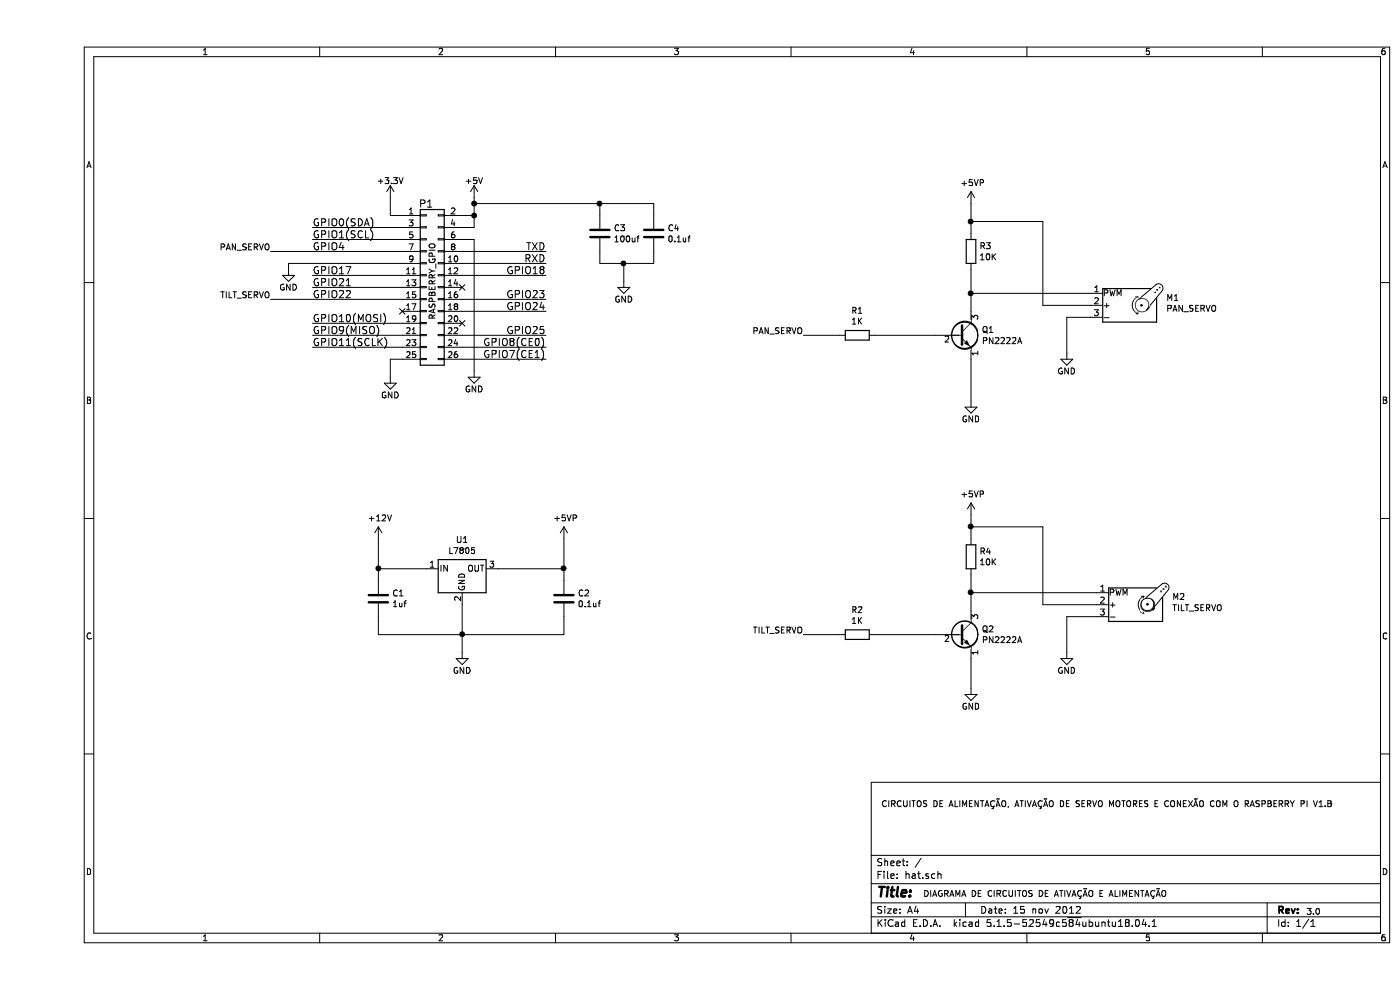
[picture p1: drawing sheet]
EESchema Schematic File Version 4
EELAYER 30 0
EELAYER END
$Descr A4 11693 8268
encoding utf-8
Sheet 1 1
Title ""
Date "15 nov 2012"
Rev ""
Comp ""
Comment1 ""
Comment2 ""
Comment3 ""
Comment4 ""
$EndDescr
$Comp
L Connector_Generic:Conn_02x13_Odd_Even P1
U 1 1
P 3250 2400
F 0 "P1" H 3250 3100 60  0000 C CNN
F 1 "RASPBERRY_GPIO" V 3300 2450 50  0000 C CNN
F 2 "Connector_PinHeader_2.54mm:PinHeader_2x13_P2.54mm_Vertical" H 3050 1700 30  0001 C CNN
F 3 "" H 3250 2400 60  0001 C CNN
	1    3250 2400
	1    0    0    -1  
$EndComp
$Comp
L power:+3V3 #PWR01
U 1 1
P 2950 1650
F 0 "#PWR01" H 2950 1500 50  0001 C CNN
F 1 "+3.3V" H 2950 1790 50  0000 C CNN
F 2 "" H 2950 1650 50  0000 C CNN
F 3 "" H 2950 1650 50  0000 C CNN
	1    2950 1650
	1    0    0    -1  
$EndComp
Wire Wire Line
	2950 1650 2950 1800
Wire Wire Line
	2950 1800 3050 1800
$Comp
L power:+5V #PWR02
U 1 1
P 3650 1650
F 0 "#PWR02" H 3650 1500 50  0001 C CNN
F 1 "+5V" H 3650 1790 50  0000 C CNN
F 2 "" H 3650 1650 50  0000 C CNN
F 3 "" H 3650 1650 50  0000 C CNN
	1    3650 1650
	1    0    0    -1  
$EndComp
Wire Wire Line
	3650 1650 3650 1700
Wire Wire Line
	3650 1800 3550 1800
Wire Wire Line
	3050 1900 2300 1900
Wire Wire Line
	3050 2000 2300 2000
Text Label 2300 1900 0    60   ~ 0
GPIO0(SDA)
Text Label 2300 2000 0    60   ~ 0
GPIO1(SCL)
Text Label 2300 2100 0    60   ~ 0
GPIO4
Wire Wire Line
	3050 2300 2300 2300
Wire Wire Line
	3050 2400 2300 2400
Text Label 2300 2300 0    60   ~ 0
GPIO17
Text Label 2300 2400 0    60   ~ 0
GPIO21
Text Label 2300 2500 0    60   ~ 0
GPIO22
NoConn ~ 3050 2600
Wire Wire Line
	3050 2700 2300 2700
Wire Wire Line
	3050 2800 2300 2800
Wire Wire Line
	3050 2900 2300 2900
Text Label 2300 2700 0    60   ~ 0
GPIO10(MOSI)
Text Label 2300 2800 0    60   ~ 0
GPIO9(MISO)
Text Label 2300 2900 0    60   ~ 0
GPIO11(SCLK)
$Comp
L power:GND #PWR03
U 1 1
P 3650 3100
F 0 "#PWR03" H 3650 2850 50  0001 C CNN
F 1 "GND" H 3650 2950 50  0000 C CNN
F 2 "" H 3650 3100 50  0000 C CNN
F 3 "" H 3650 3100 50  0000 C CNN
	1    3650 3100
	1    0    0    -1  
$EndComp
Wire Wire Line
	3650 3100 3650 2000
Wire Wire Line
	3650 2000 3550 2000
Wire Wire Line
	3550 2100 4250 2100
Wire Wire Line
	3550 2200 4250 2200
Text Label 4250 2100 2    60   ~ 0
TXD
Text Label 4250 2200 2    60   ~ 0
RXD
Wire Wire Line
	3550 2300 4250 2300
Text Label 4250 2300 2    60   ~ 0
GPIO18
NoConn ~ 3550 2400
Wire Wire Line
	3550 2500 4250 2500
Wire Wire Line
	3550 2600 4250 2600
Text Label 4250 2500 2    60   ~ 0
GPIO23
Text Label 4250 2600 2    60   ~ 0
GPIO24
NoConn ~ 3550 2700
Wire Wire Line
	3550 2800 4250 2800
Text Label 4250 2800 2    60   ~ 0
GPIO25
Wire Wire Line
	3550 2900 4250 2900
Wire Wire Line
	3550 3000 4250 3000
Text Label 4250 2900 2    60   ~ 0
GPIO8(CE0)
Text Label 4250 3000 2    60   ~ 0
GPIO7(CE1)
$Comp
L Motor:Motor_Servo M1
U 1 1
P 9100 2550
F 0 "M1" H 9432 2615 50  0000 L CNN
F 1 "PAN_SERVO" H 9432 2524 50  0000 L CNN
F 2 "" H 9100 2360 50  0001 C CNN
F 3 "http://forums.parallax.com/uploads/attachments/46831/74481.png" H 9100 2360 50  0001 C CNN
	1    9100 2550
	1    0    0    -1  
$EndComp
$Comp
L Transistor_BJT:PN2222A Q1
U 1 1
P 7700 2800
F 0 "Q1" H 7890 2846 50  0000 L CNN
F 1 "PN2222A" H 7890 2755 50  0000 L CNN
F 2 "Package_TO_SOT_THT:TO-92_Inline" H 7900 2725 50  0001 L CIN
F 3 "http://www.fairchildsemi.com/ds/PN/PN2222A.pdf" H 7700 2800 50  0001 L CNN
	1    7700 2800
	1    0    0    -1  
$EndComp
$Comp
L Transistor_BJT:PN2222A Q2
U 1 1
P 7700 5300
F 0 "Q2" H 7890 5346 50  0000 L CNN
F 1 "PN2222A" H 7890 5255 50  0000 L CNN
F 2 "Package_TO_SOT_THT:TO-92_Inline" H 7900 5225 50  0001 L CIN
F 3 "http://www.fairchildsemi.com/ds/PN/PN2222A.pdf" H 7700 5300 50  0001 L CNN
	1    7700 5300
	1    0    0    -1  
$EndComp
$Comp
L Device:R R4
U 1 1
P 7800 4650
F 0 "R4" H 7870 4696 50  0000 L CNN
F 1 "10K" H 7870 4605 50  0000 L CNN
F 2 "" V 7730 4650 50  0001 C CNN
F 3 "~" H 7800 4650 50  0001 C CNN
	1    7800 4650
	1    0    0    -1  
$EndComp
$Comp
L Device:R R3
U 1 1
P 7800 2100
F 0 "R3" H 7870 2146 50  0000 L CNN
F 1 "10K" H 7870 2055 50  0000 L CNN
F 2 "" V 7730 2100 50  0001 C CNN
F 3 "~" H 7800 2100 50  0001 C CNN
	1    7800 2100
	1    0    0    -1  
$EndComp
$Comp
L Device:R R1
U 1 1
P 6850 2800
F 0 "R1" V 6643 2800 50  0000 C CNN
F 1 "1K" V 6734 2800 50  0000 C CNN
F 2 "" V 6780 2800 50  0001 C CNN
F 3 "~" H 6850 2800 50  0001 C CNN
	1    6850 2800
	0    1    1    0   
$EndComp
$Comp
L Device:R R2
U 1 1
P 6850 5300
F 0 "R2" V 6643 5300 50  0000 C CNN
F 1 "1K" V 6734 5300 50  0000 C CNN
F 2 "" V 6780 5300 50  0001 C CNN
F 3 "~" H 6850 5300 50  0001 C CNN
	1    6850 5300
	0    1    1    0   
$EndComp
$Comp
L Device:C C3
U 1 1
P 4700 1950
F 0 "C3" H 4815 1996 50  0000 L CNN
F 1 "100uf" H 4815 1905 50  0000 L CNN
F 2 "" H 4738 1800 50  0001 C CNN
F 3 "~" H 4700 1950 50  0001 C CNN
	1    4700 1950
	1    0    0    -1  
$EndComp
$Comp
L Device:C C4
U 1 1
P 5150 1950
F 0 "C4" H 5265 1996 50  0000 L CNN
F 1 "0.1uf" H 5265 1905 50  0000 L CNN
F 2 "" H 5188 1800 50  0001 C CNN
F 3 "~" H 5150 1950 50  0001 C CNN
	1    5150 1950
	1    0    0    -1  
$EndComp
$Comp
L Device:C C1
U 1 1
P 2850 5000
F 0 "C1" H 2965 5046 50  0000 L CNN
F 1 "1uf" H 2965 4955 50  0000 L CNN
F 2 "" H 2888 4850 50  0001 C CNN
F 3 "~" H 2850 5000 50  0001 C CNN
	1    2850 5000
	1    0    0    -1  
$EndComp
$Comp
L Device:C C2
U 1 1
P 4400 5000
F 0 "C2" H 4515 5046 50  0000 L CNN
F 1 "0.1uf" H 4515 4955 50  0000 L CNN
F 2 "" H 4438 4850 50  0001 C CNN
F 3 "~" H 4400 5000 50  0001 C CNN
	1    4400 5000
	1    0    0    -1  
$EndComp
$Comp
L Regulator_Linear:L7805 U1
U 1 1
P 3550 4750
F 0 "U1" H 3550 4992 50  0000 C CNN
F 1 "L7805" H 3550 4901 50  0000 C CNN
F 2 "" H 3575 4600 50  0001 L CIN
F 3 "http://www.st.com/content/ccc/resource/technical/document/datasheet/41/4f/b3/b0/12/d4/47/88/CD00000444.pdf/files/CD00000444.pdf/jcr:content/translations/en.CD00000444.pdf" H 3550 4700 50  0001 C CNN
	1    3550 4750
	1    0    0    -1  
$EndComp
$Comp
L power:GND #PWR06
U 1 1
P 2950 3150
F 0 "#PWR06" H 2950 2900 50  0001 C CNN
F 1 "GND" H 2950 3000 50  0000 C CNN
F 2 "" H 2950 3150 50  0000 C CNN
F 3 "" H 2950 3150 50  0000 C CNN
	1    2950 3150
	1    0    0    -1  
$EndComp
$Comp
L power:GND #PWR04
U 1 1
P 2100 2250
F 0 "#PWR04" H 2100 2000 50  0001 C CNN
F 1 "GND" H 2100 2100 50  0000 C CNN
F 2 "" H 2100 2250 50  0000 C CNN
F 3 "" H 2100 2250 50  0000 C CNN
	1    2100 2250
	1    0    0    -1  
$EndComp
Wire Wire Line
	3550 1900 3650 1900
Wire Wire Line
	3650 1900 3650 1800
Connection ~ 3650 1800
Wire Wire Line
	3050 3000 2950 3000
Wire Wire Line
	2950 3000 2950 3150
Wire Wire Line
	3050 2200 2100 2200
Wire Wire Line
	2100 2200 2100 2250
Text Label 1950 2100 2    50   ~ 0
PAN_SERVO
Text Label 1950 2500 2    50   ~ 0
TILT_SERVO
Wire Wire Line
	1950 2100 3050 2100
Wire Wire Line
	1950 2500 3050 2500
$Comp
L power:+12V #PWR05
U 1 1
P 2850 4500
F 0 "#PWR05" H 2850 4350 50  0001 C CNN
F 1 "+12V" H 2865 4673 50  0000 C CNN
F 2 "" H 2850 4500 50  0001 C CNN
F 3 "" H 2850 4500 50  0001 C CNN
	1    2850 4500
	1    0    0    -1  
$EndComp
$Comp
L power:+5VP #PWR08
U 1 1
P 4400 4500
F 0 "#PWR08" H 4400 4350 50  0001 C CNN
F 1 "+5VP" H 4415 4673 50  0000 C CNN
F 2 "" H 4400 4500 50  0001 C CNN
F 3 "" H 4400 4500 50  0001 C CNN
	1    4400 4500
	1    0    0    -1  
$EndComp
$Comp
L power:GND #PWR07
U 1 1
P 3550 5450
F 0 "#PWR07" H 3550 5200 50  0001 C CNN
F 1 "GND" H 3550 5300 50  0000 C CNN
F 2 "" H 3550 5450 50  0000 C CNN
F 3 "" H 3550 5450 50  0000 C CNN
	1    3550 5450
	1    0    0    -1  
$EndComp
Wire Wire Line
	2850 5150 2850 5300
Wire Wire Line
	2850 5300 3550 5300
Wire Wire Line
	3550 5300 3550 5050
Wire Wire Line
	3550 5450 3550 5300
Connection ~ 3550 5300
Wire Wire Line
	4400 5150 4400 5300
Wire Wire Line
	4400 5300 3550 5300
Wire Wire Line
	2850 4500 2850 4750
Wire Wire Line
	3250 4750 2850 4750
Connection ~ 2850 4750
Wire Wire Line
	2850 4750 2850 4850
Wire Wire Line
	4400 4500 4400 4750
Wire Wire Line
	3850 4750 4400 4750
Connection ~ 4400 4750
Wire Wire Line
	4400 4750 4400 4850
$Comp
L power:GND #PWR09
U 1 1
P 4900 2350
F 0 "#PWR09" H 4900 2100 50  0001 C CNN
F 1 "GND" H 4900 2200 50  0000 C CNN
F 2 "" H 4900 2350 50  0000 C CNN
F 3 "" H 4900 2350 50  0000 C CNN
	1    4900 2350
	1    0    0    -1  
$EndComp
Wire Wire Line
	4700 2100 4700 2200
Wire Wire Line
	4700 2200 4900 2200
Wire Wire Line
	4900 2200 4900 2350
Wire Wire Line
	5150 2100 5150 2200
Wire Wire Line
	5150 2200 4900 2200
Connection ~ 4900 2200
Wire Wire Line
	4700 1800 4700 1700
Wire Wire Line
	4700 1700 3650 1700
Connection ~ 3650 1700
Wire Wire Line
	3650 1700 3650 1800
Wire Wire Line
	4700 1700 5150 1700
Wire Wire Line
	5150 1700 5150 1800
Connection ~ 4700 1700
$Comp
L power:GND #PWR011
U 1 1
P 7800 3350
F 0 "#PWR011" H 7800 3100 50  0001 C CNN
F 1 "GND" H 7800 3200 50  0000 C CNN
F 2 "" H 7800 3350 50  0000 C CNN
F 3 "" H 7800 3350 50  0000 C CNN
	1    7800 3350
	1    0    0    -1  
$EndComp
$Comp
L power:GND #PWR014
U 1 1
P 8600 2950
F 0 "#PWR014" H 8600 2700 50  0001 C CNN
F 1 "GND" H 8600 2800 50  0000 C CNN
F 2 "" H 8600 2950 50  0000 C CNN
F 3 "" H 8600 2950 50  0000 C CNN
	1    8600 2950
	1    0    0    -1  
$EndComp
$Comp
L power:GND #PWR013
U 1 1
P 7800 5750
F 0 "#PWR013" H 7800 5500 50  0001 C CNN
F 1 "GND" H 7800 5600 50  0000 C CNN
F 2 "" H 7800 5750 50  0000 C CNN
F 3 "" H 7800 5750 50  0000 C CNN
	1    7800 5750
	1    0    0    -1  
$EndComp
$Comp
L power:GND #PWR015
U 1 1
P 8600 5450
F 0 "#PWR015" H 8600 5200 50  0001 C CNN
F 1 "GND" H 8600 5300 50  0000 C CNN
F 2 "" H 8600 5450 50  0000 C CNN
F 3 "" H 8600 5450 50  0000 C CNN
	1    8600 5450
	1    0    0    -1  
$EndComp
$Comp
L Motor:Motor_Servo M2
U 1 1
P 9150 5050
F 0 "M2" H 9482 5115 50  0000 L CNN
F 1 "TILT_SERVO" H 9482 5024 50  0000 L CNN
F 2 "" H 9150 4860 50  0001 C CNN
F 3 "http://forums.parallax.com/uploads/attachments/46831/74481.png" H 9150 4860 50  0001 C CNN
	1    9150 5050
	1    0    0    -1  
$EndComp
$Comp
L power:+5VP #PWR012
U 1 1
P 7800 4300
F 0 "#PWR012" H 7800 4150 50  0001 C CNN
F 1 "+5VP" H 7815 4473 50  0000 C CNN
F 2 "" H 7800 4300 50  0001 C CNN
F 3 "" H 7800 4300 50  0001 C CNN
	1    7800 4300
	1    0    0    -1  
$EndComp
$Comp
L power:+5VP #PWR010
U 1 1
P 7800 1700
F 0 "#PWR010" H 7800 1550 50  0001 C CNN
F 1 "+5VP" H 7815 1873 50  0000 C CNN
F 2 "" H 7800 1700 50  0001 C CNN
F 3 "" H 7800 1700 50  0001 C CNN
	1    7800 1700
	1    0    0    -1  
$EndComp
Wire Wire Line
	7800 1700 7800 1850
Wire Wire Line
	7800 2250 7800 2450
Wire Wire Line
	8800 2450 7800 2450
Connection ~ 7800 2450
Wire Wire Line
	7800 2450 7800 2600
Wire Wire Line
	8800 2550 8400 2550
Wire Wire Line
	8400 2550 8400 1850
Wire Wire Line
	8400 1850 7800 1850
Connection ~ 7800 1850
Wire Wire Line
	7800 1850 7800 1950
Wire Wire Line
	8800 2650 8600 2650
Wire Wire Line
	8600 2650 8600 2950
Wire Wire Line
	7800 3000 7800 3350
Wire Wire Line
	7000 2800 7500 2800
Wire Wire Line
	7800 4300 7800 4400
Wire Wire Line
	7800 4800 7800 4950
Wire Wire Line
	8850 4950 7800 4950
Connection ~ 7800 4950
Wire Wire Line
	7800 4950 7800 5100
Wire Wire Line
	8850 5050 8400 5050
Wire Wire Line
	8400 5050 8400 4400
Wire Wire Line
	8400 4400 7800 4400
Connection ~ 7800 4400
Wire Wire Line
	7800 4400 7800 4500
Wire Wire Line
	8850 5150 8600 5150
Wire Wire Line
	8600 5150 8600 5450
Wire Wire Line
	7800 5500 7800 5750
Wire Wire Line
	7000 5300 7500 5300
Text Label 6400 2800 2    50   ~ 0
PAN_SERVO
Text Label 6400 5300 2    50   ~ 0
TILT_SERVO
Wire Wire Line
	6400 2800 6700 2800
Wire Wire Line
	6400 5300 6700 5300
Text Notes 7400 7500 0    50   ~ 0
DIAGRAMA DE CIRCUITOS DE ATIVAÇÃO E ALIMENTAÇÃO\n
Text Notes 10600 7650 0    50   ~ 0
3.0
Text Notes 7050 6750 0    50   ~ 0
CIRCUITOS DE ALIMENTAÇÃO, ATIVAÇÃO DE SERVO MOTORES E CONEXÃO COM O RASPBERRY PI V1.B
$EndSCHEMATC
